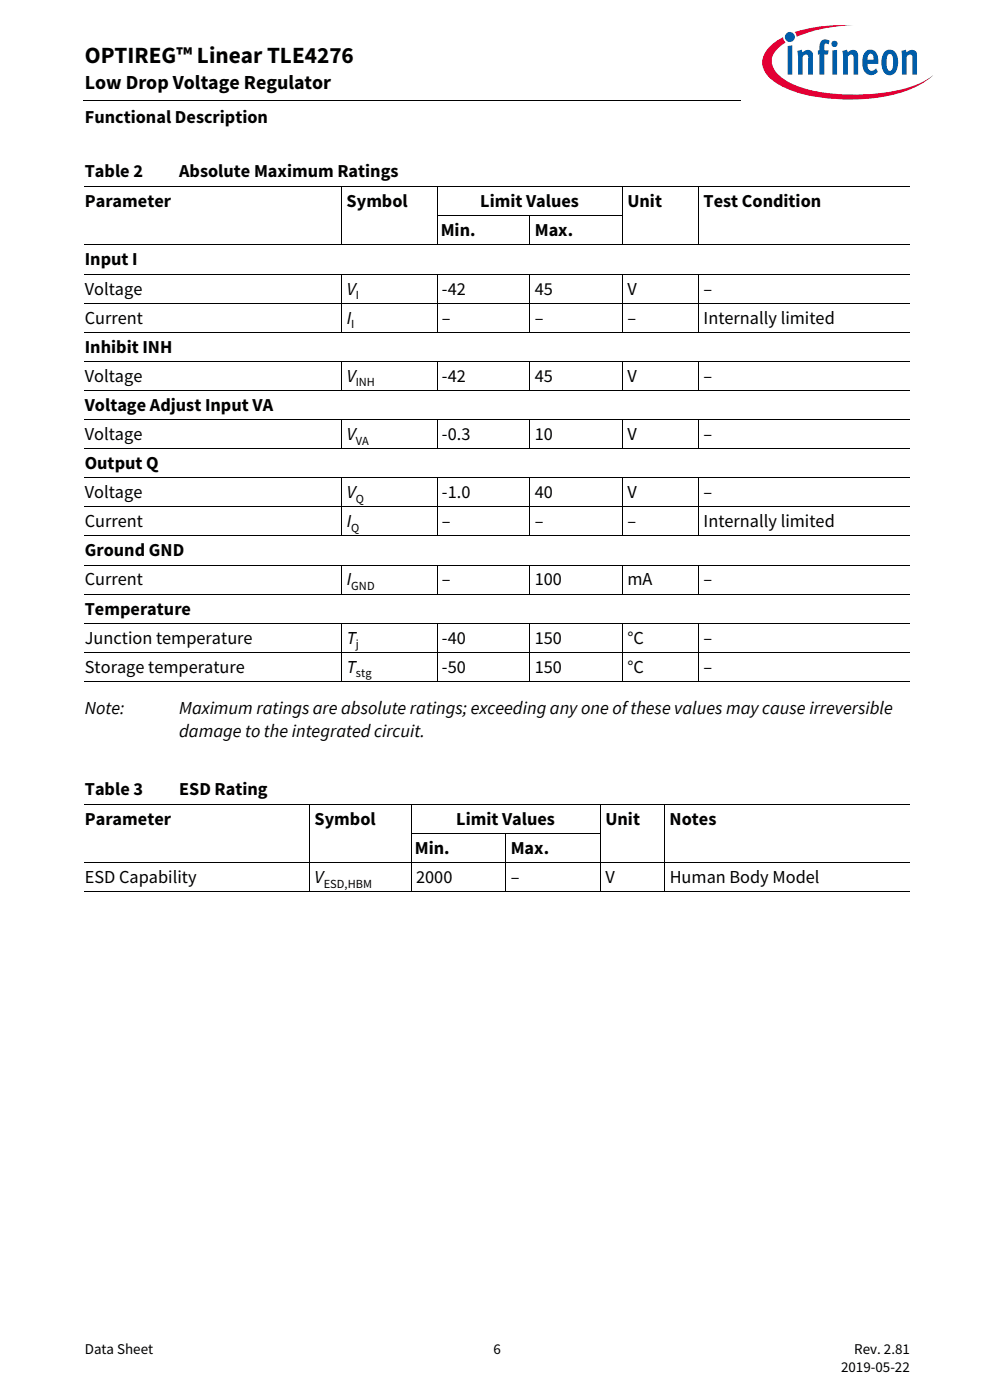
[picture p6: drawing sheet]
<svg xmlns="http://www.w3.org/2000/svg" width="210mm" height="297mm" viewBox="0 0 210 297" stroke-linecap="round" stroke-linejoin="round" font-family="sans-serif">
<path d="M17.7 21.3l.1 .1z" fill="#000"/>
<path d="M17.8 21.4h140.5" fill="none" stroke="#000" stroke-width=".21"/>
<path d="M157.3 5.1h42.7v21.5h-42.7z" fill="#fff"/>
<path d="M168.6 6.8l.4 1 1.4-.5a31.9 31.9 0 0 1 10.7-1.9 32.2 32.2 0 0 0-12.5 1.4zM163.4 9.8a4.3 4.3 0 0 0 0 6.9 21.8 21.8 0 0 0 11.7 4.1 38.5 38.5 0 0 0 18.7-2.1 14.3 14.3 0 0 0 4.2-2.8 18.4 18.4 0 0 1-8.8 3.5 40.4 40.4 0 0 1-20.2-1.2l-1.6-.7a6.4 6.4 0 0 1-3.7-4.4 5.1 5.1 0 0 1 2.9-4.1l-.3-.3-.2-.8-1 .5z" fill-rule="evenodd" fill="#e30034"/>
<path d="M166.5 7.8a1.06 1.06 0 0 0 2.1 0 1.06 1.06 0 0 0-2.1 0zM167.1 9.8v6h.9v-6.2zM169.1 10.8l.2 1.3v3.7h.9v-3.8l.7-.4h.3l.2 .3v3.9h1v-3.9a1.21 1.21 0 0 0-.8-1.3 1.21 1.21 0 0 0-1.4 .5l-.1-.6zM174.3 8.6a2.41 2.41 0 0 0-.5 2.1h-.3v.9h.3v4.2h1v-4.2h.8l.2-.9h-1v-.9a.49 .49 0 0 1 .3-.6 .49 .49 0 0 1 .6 .2l.3-.7a1.45 1.45 0 0 0-1.7-.1zM176.5 10.7v5.1h1v-5.2zM176.3 9.3a.7 .7 0 0 0 1.4 0 .7 .7 0 0 0-1.4 0zM178.7 10.8l.1 5h1v-3.8a.64 .64 0 0 1 .5-.5 .64 .64 0 0 1 .7 .4v3.9h1v-3.9a1.22 1.22 0 0 0-.8-1.3 1.22 1.22 0 0 0-1.4 .5l-.2-.6zM183.7 10.8a3.9 3.9 0 0 0-.1 4.7 1.76 1.76 0 0 0 2.6-.3l-.4-.7a.99 .99 0 0 1-1.6 .1l-.2-1.1h2.3v-.2a2.3 2.3 0 0 0-1.5-2.8h-.5zM184.2 11.7a.65 .65 0 0 1 .9-.2 .65 .65 0 0 1 .2 .9v.3h-1.3zM187.7 10.9a3.9 3.9 0 0 0 .1 4.8 1.68 1.68 0 0 0 2.6-1.5 3.8 3.8 0 0 0-.7-3.3 1.59 1.59 0 0 0-2 0zM188.4 11.6l.2-.1a.86 .86 0 0 1 .8 1.2v.7a1.26 1.26 0 0 1-.6 1.6 2.12 2.12 0 0 1-.7-2.3l.1-.9zM191.2 10.8l.1 5h1v-3.8l.7-.4h.3l.2 .3v3.9h1v-4.2a1.08 1.08 0 0 0-.6-1 1.08 1.08 0 0 0-1.3 .2l-.4 .3v-.6z" fill-rule="evenodd" fill="#005da9"/>
<g fill="none" stroke="#000" stroke-width=".21">
<path d="M18 39.6h175M72.5 39.5v12.5M92.7 39.5v12.5M132 39.5v12.5M148.2 39.5v12.5M18 52h175M18 58.1h175M72.5 58.1v12.4M92.6 45.8h39.5M92.7 58.1v12.4M112.4 45.7v6.3M112.4 58.1v12.4"/>
<path d="M132 58.1v12.4M148.2 58.1v12.4M18 64.3h175M18 70.5h175M18 76.7h175M72.5 76.6v6.3M92.7 76.6v6.3M112.4 76.6v6.3M132 76.6v6.3M148.2 76.6v6.3M18 82.8h175M18 89h175"/>
<path d="M18 95.2h175M72.5 88.9v6.3M92.7 88.9v6.3M112.4 88.9v6.3M132 88.9v6.3M148.2 88.9v6.3M18 101.4h175M18 107.5h175M18 113.7h175M18 119.9h175M72.5 101.3v12.5M72.5 119.8v6.3"/>
<path d="M92.7 101.3v12.5M92.7 119.8v6.3M112.4 101.3v12.5M112.4 119.8v6.3M132 101.3v12.5M132 119.8v6.3M148.2 101.3v12.5M148.2 119.8v6.3M18 126h175M18 132.2h175M18 138.4h175M72.5 132.2v12.4"/>
<path d="M92.7 132.2v12.4M112.4 132.2v12.4M132 132.2v12.4M148.2 132.2v12.4M18 144.6h175M18 170.7h175M65.7 170.6v18.6M87.1 176.9h40.3M87.2 170.6v18.6M107.3 176.8v12.4M127.4 170.6v18.6M141 170.6v18.6"/>
<path d="M18 183h175M18 189.2h175"/>
</g>
<text font-size="4.9" x="18" y="13.4">OPTIREG™ Linear TLE4276</text>
<text font-size="4.2" x="18" y="19">Low Drop Voltage Regulator</text>
<g font-size="3.9">
<text x="18" y="26.2">Functional Description</text>
<text x="18" y="37.6">Table 2</text>
<text x="38" y="37.6">Absolute Maximum Ratings</text>
<text x="18" y="44">Parameter</text>
<text x="73.5" y="44">Symbol</text>
<text x="101.9" y="44">Limit Values</text>
<text x="133.1" y="44">Unit</text>
<text x="149.2" y="44">Test Condition</text>
<text x="93.5" y="50.1">Min.</text>
<text x="113.4" y="50.1">Max.</text>
<text x="18" y="56.3">Input I</text>
<text x="18" y="62.5">Voltage</text>
<text x="73.5" y="62.5">V</text>
<text x="93.7" y="62.5">-42</text>
<text x="113.4" y="62.5">45</text>
<text x="133.1" y="62.5">V</text>
<text x="149.2" y="62.5">–</text>
<text x="18" y="68.6">Current</text>
<text x="73.5" y="68.6">I</text>
<text x="93.7" y="68.6">–</text>
<text x="113.4" y="68.6">–</text>
<text x="133.1" y="68.6">–</text>
<text x="149.2" y="68.6">Internally limited</text>
<text x="18" y="74.8">Inhibit INH</text>
<text x="18" y="81">Voltage</text>
<text x="73.5" y="81">V</text>
<text x="93.7" y="81">-42</text>
<text x="113.4" y="81">45</text>
<text x="133.1" y="81">V</text>
<text x="149.2" y="81">–</text>
<text x="18" y="87.2">Voltage Adjust Input VA</text>
<text x="18" y="93.3">Voltage</text>
<text x="73.5" y="93.3">V</text>
<text x="93.7" y="93.3">-0.3</text>
<text x="113.4" y="93.3">10</text>
<text x="133.1" y="93.3">V</text>
<text x="149.2" y="93.3">–</text>
<text x="18" y="99.5">Output Q</text>
<text x="18" y="105.7">Voltage</text>
<text x="73.5" y="105.7">V</text>
<text x="93.7" y="105.7">-1.0</text>
<text x="113.4" y="105.7">40</text>
<text x="133.1" y="105.7">V</text>
<text x="149.2" y="105.7">–</text>
<text x="18" y="111.9">Current</text>
<text x="73.5" y="111.9">I</text>
<text x="93.7" y="111.9">–</text>
<text x="113.4" y="111.9">–</text>
<text x="133.1" y="111.9">–</text>
<text x="149.2" y="111.9">Internally limited</text>
<text x="18" y="118">Ground GND</text>
<text x="18" y="124.2">Current</text>
<text x="73.5" y="124.2">I</text>
<text x="93.7" y="124.2">–</text>
<text x="113.4" y="124.2">100</text>
<text x="133.1" y="124.2">mA</text>
<text x="149.2" y="124.2">–</text>
<text x="18" y="130.4">Temperature</text>
<text x="18" y="136.6">Junction temperature</text>
<text x="73.5" y="136.6">T</text>
<text x="93.7" y="136.6">-40</text>
<text x="113.4" y="136.6">150</text>
<text x="133.1" y="136.6">°C</text>
<text x="149.2" y="136.6">–</text>
<text x="18" y="142.7">Storage temperature</text>
<text x="73.5" y="142.7">T</text>
<text x="93.7" y="142.7">-50</text>
<text x="113.4" y="142.7">150</text>
<text x="133.1" y="142.7">°C</text>
<text x="149.2" y="142.7">–</text>
<text x="18" y="151.4">Note:</text>
<text x="38" y="151.4">Maximum ratings are absolute ratings; exceeding any one of these values may cause irreversible</text>
<text x="38" y="156.3">damage to the integrated circuit.</text>
<text x="18" y="168.7">Table 3</text>
<text x="38" y="168.7">ESD Rating</text>
<text x="18" y="175">Parameter</text>
<text x="66.7" y="175">Symbol</text>
<text x="96.8" y="175">Limit Values</text>
<text x="128.4" y="175">Unit</text>
<text x="142" y="175">Notes</text>
<text x="88" y="181.2">Min.</text>
<text x="108.3" y="181.2">Max.</text>
<text x="18" y="187.4">ESD Capability</text>
<text x="66.7" y="187.4">V</text>
<text x="88.3" y="187.4">2000</text>
<text x="108.3" y="187.4">–</text>
<text x="128.4" y="187.4">V</text>
<text x="142.1" y="187.4">Human Body Model</text>
</g>
<g font-size="3.2">
<text x="18" y="287.3">Data Sheet</text>
<text x="104.7" y="287.3">6</text>
<text x="181.2" y="287.3">Rev. 2.81</text>
<text x="178.4" y="291.2">2019-05-22</text>
</g>
<g font-size="2.6">
<text x="75.4" y="63.4">I</text>
<text x="74.5" y="69.6">I</text>
<text x="75.4" y="82">INH</text>
<text x="75.4" y="94.3">VA</text>
<text x="75.4" y="106.7">Q</text>
<text x="74.5" y="112.8">Q</text>
<text x="74.5" y="125.2">GND</text>
<text x="75.5" y="137.5">j</text>
<text x="75.5" y="143.7">stg</text>
<text x="68.7" y="188.3">ESD,HBM</text>
</g>
</svg>
